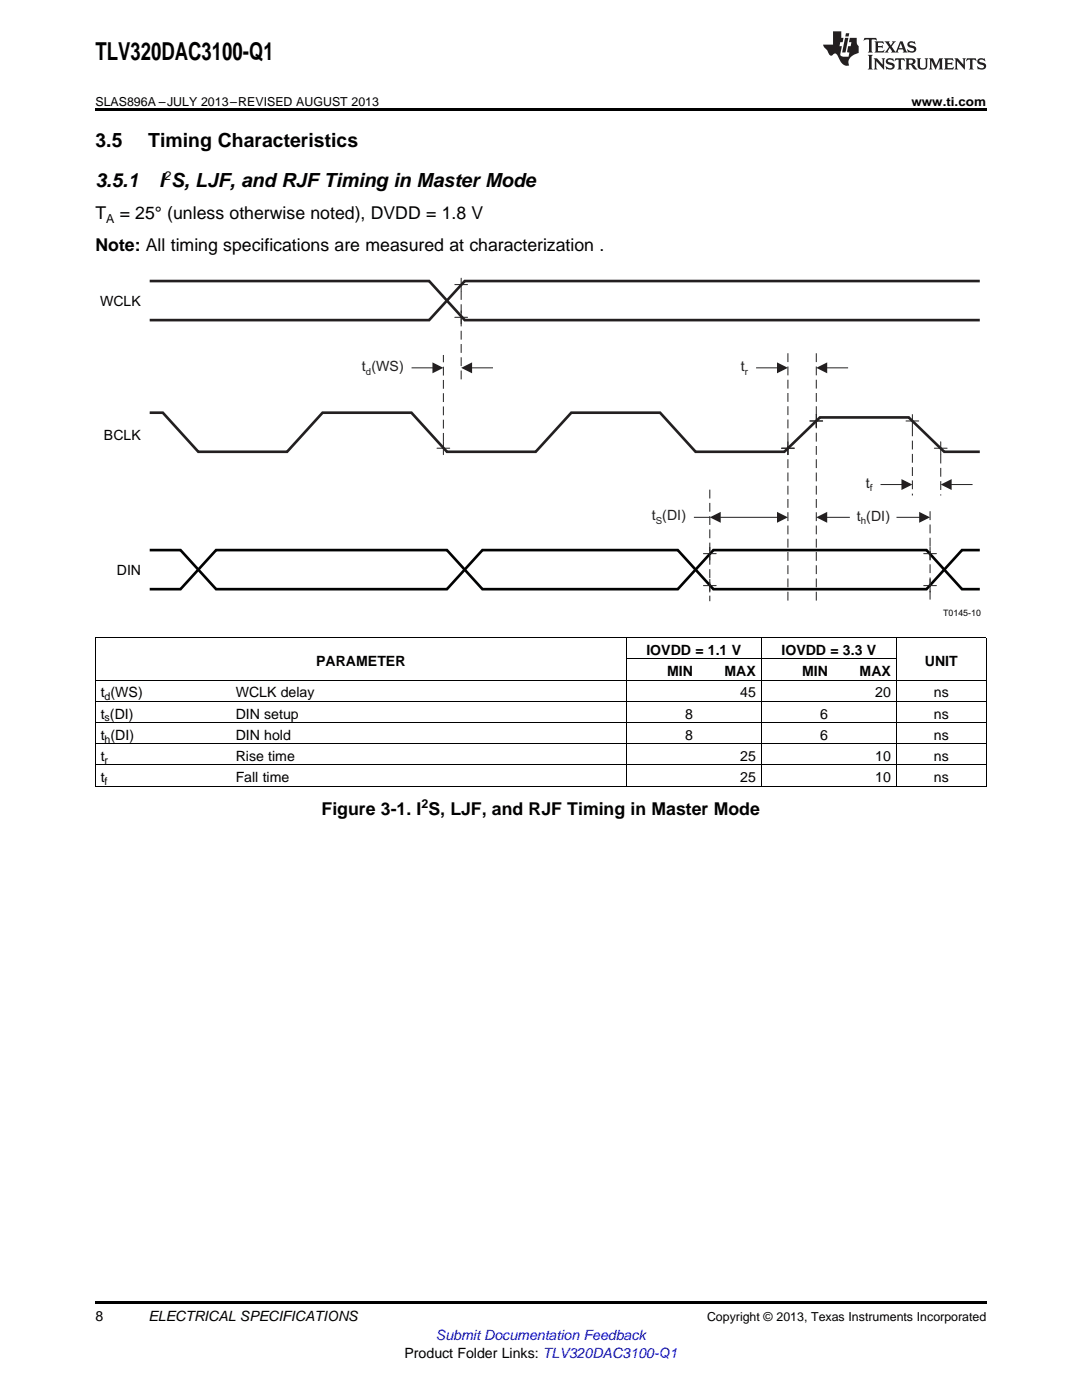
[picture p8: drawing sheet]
<svg xmlns="http://www.w3.org/2000/svg" width="216mm" height="279mm" viewBox="0 0 216 279" stroke-linecap="round" stroke-linejoin="round" font-family="sans-serif">
<path d="M19 259.7h177.8v.5h-177.8z" fill="#000"/>
<g fill="none" stroke="#000" stroke-width=".2">
<path d="M19 140h177.8M19 135.7h177.8M19 127.3h177.8M19.1 127.3v29.7M124.9 127.3v29.7M125 131.5h53.9M151.9 127.3v29.7M178.8 127.3v29.7M196.8 127.3v29.7M19 156.9h177.8M19 152.7h177.8M19 148.4h177.8"/>
<path d="M19 144.2h177.8"/>
</g>
<path d="M29.9 82.4h2.6l7.1 7.8h17.7l7.1-7.8h17.7l7.1 7.8h17.7l7.1-7.8h17.7l7.1 7.8h17.7l7.1-6.9h17.7l7.1 6.9h7.1" fill="none" stroke="#231f20" stroke-width=".53"/>
<path d="M29.9 117.6h6.1l7.1-7.8h46.1l7.1 7.8h38.9l7.1-7.8h42.6l7.1 7.8h3.5M29.9 109.8h6.1l7.1 7.8h46.1l7.1-7.8h38.9l7.1 7.8h42.6l7.1-7.8h3.5" fill="none" stroke="#010202" stroke-width=".53"/>
<g fill="none" stroke="#231f20" stroke-width=".2">
<path d="M90.8 63.3h2.5M92 62v2.6M87.2 89.5h2.5M88.5 88.2v2.5M155.9 89.5h2.6M157.2 88.2v2.5M161.6 84h2.6M162.9 82.7v2.6M140.4 110.5h2.5M140.4 116.9h2.5M141.6 109.2v2.6M141.6 115.6v2.6"/>
<path d="M143.7 103.2h11.5M184.3 110.5h2.6M184.3 116.9h2.6M185.6 109.2v2.6M185.6 115.6v2.6"/>
</g>
<path d="M92 58.1v17.9M157.2 70.5v49.5M162.9 70.5v49.5M88.5 88.2v-17.4M141.6 97.7v22.3M185.6 102v18" fill="none" stroke="#231f20" stroke-width=".2" stroke-dasharray="1.8 .9" stroke-linecap="butt"/>
<g fill="#231f20">
<path d="M155 102.2l2.2 1-2.2 1.1z"/>
<path d="M141.6 103.2l2.2-1v2.1z"/>
</g>
<path d="M178.9 103.2h4.6" fill="none" stroke="#231f20" stroke-width=".2"/>
<path d="M183.4 102.2l2.2 1-2.2 1.1z" fill="#231f20"/>
<path d="M164.9 103.2h4.7" fill="none" stroke="#231f20" stroke-width=".2"/>
<path d="M162.9 103.2l2.2-1v2.1z" fill="#231f20"/>
<path d="M82.1 73.4h4.3" fill="none" stroke="#231f20" stroke-width=".2"/>
<path d="M86.3 72.3l2.2 1.1-2.2 1.1z" fill="#231f20"/>
<path d="M94.1 73.4h4.3" fill="none" stroke="#231f20" stroke-width=".2"/>
<path d="M92 73.4l2.2-1.1v2.2z" fill="#231f20"/>
<path d="M90.8 56.8h2.5M92 55.5v2.6M150.9 73.4h4.3M155.9 89.5h2.6M157.2 88.2v2.5M161.6 84h2.6M162.9 82.7v2.6M180.8 84h2.5M182.1 82.7v2.6M186.4 89.5h2.6M187.7 88.2v2.5M138.5 103.2h3.1" fill="none" stroke="#231f20" stroke-width=".2"/>
<path d="M29.9 56.1h55.7l7.1 7.8h102.8M195.5 56.1h-102.8l-7.1 7.8h-55.7" fill="none" stroke="#231f20" stroke-width=".53"/>
<path d="M182.1 85.3v13.6M187.7 90.7v8.2" fill="none" stroke="#231f20" stroke-width=".2" stroke-dasharray="1.8 .9" stroke-linecap="butt"/>
<path d="M155 72.3l2.2 1.1-2.2 1.1z" fill="#231f20"/>
<path d="M175.7 96.7h4.3" fill="none" stroke="#231f20" stroke-width=".2"/>
<path d="M179.9 95.6l2.2 1.1-2.2 1.1z" fill="#231f20"/>
<path d="M164.9 73.4h4.3" fill="none" stroke="#231f20" stroke-width=".2"/>
<path d="M162.9 73.4l2.2-1.1v2.2z" fill="#231f20"/>
<path d="M189.8 96.7h4.3" fill="none" stroke="#231f20" stroke-width=".2"/>
<path d="M187.7 96.7l2.2-1.1v2.2z" fill="#231f20"/>
<path d="M19 21.6h177.8v.6h-177.8z" fill="#000"/>
<g fill="#231f20">
<path d="M172.5 7.6l-.1 .5 .4-.2h.6v.1v2.1l-.2 .4h.9l-.2-.4v-2.1l.1-.1h.5l.5 .2-.2-.5zM174.5 8.3l.2 .3v1.5l-.2 .4h1.8l.2-.6a1.04 1.04 0 0 1-1.3 .2v-.7h.6l.3 .2v-.6l-.3 .2h-.6v-.6l.8-.1 .4 .3-.2-.5zM176.5 8.3l.9 1.1-.9 1.1h.8l-.2-.2 .4-.7 .5 .7-.2 .2h1.5l-.2-.2 .2-.4h.9l.1 .4-.2 .2h1l-.3-.3-.7-1.9h-.5l-.9 2-.8-1 .9-1h-.8l.1 .3-.4 .5-.3-.6 .1-.2zM179.7 8.6l.4 1h-.7zM181.3 8.4a.63 .63 0 0 0-.2 .7 .63 .63 0 0 0 .6 .4l.6 .2 .1 .2a.75 .75 0 0 1-.7 .4 .75 .75 0 0 1-.6-.5l.1 .7 .1-.1a1.11 1.11 0 0 0 1.5-.6 1.13 1.13 0 0 0-1.2-.8l-.1-.4a1.04 1.04 0 0 1 1.2 .2l-.2-.5-.2 .1-.4-.2zM173.2 10.9l.2 .4v2.2l-.2 .4h1l-.3-.4v-2.2l.3-.4zM174.3 11.6l.3 .4v1.5l-.3 .4h.8l-.2-.4v-1.3l1.5 1.7v-1.9l.2-.4h-.7l.2 .4v.9l-1.1-1.3zM177 11.8a.62 .62 0 0 0-.2 .7 .62 .62 0 0 0 .6 .4l.6 .1 .1 .3a.76 .76 0 0 1-.7 .3 .76 .76 0 0 1-.7-.4l.2 .7 .1-.1a1.11 1.11 0 0 0 1.5-.6 1.13 1.13 0 0 0-1.2-.8l-.1-.4a1.04 1.04 0 0 1 1.2 .2l-.2-.6-.2 .1-.5-.1zM178.7 11.6l-.2 .6a.61 .61 0 0 1 .8-.3v1.6l-.2 .4h.9l-.2-.4v-1.6a.63 .63 0 0 1 .7 .3l-.1-.6zM180.6 11.6l.3 .4v1.5l-.3 .4h1l-.2-.2-.1-.8 .6 .2a.76 .76 0 0 0 1.2 .7l-1-1a.58 .58 0 0 0 .6-.5 .58 .58 0 0 0-.5-.6zM181.4 11.9h.1a.45 .45 0 0 1 .5 .1 .45 .45 0 0 1 .1 .5l-.8 .2zM182.9 11.6l.2 .2a2.17 2.17 0 0 0 .3 1.9 .99 .99 0 0 0 1.6-.6v-1.1l.2-.4h-.7l.2 .2a1.92 1.92 0 0 1-.2 1.8 .6 .6 0 0 1-.9-.5v-1.1l.2-.4zM185.4 11.6l.2 .4v1.5l-.2 .4h.7l-.2-.4v-1.4l.8 1.8 .8-1.8v1.4l-.2 .4h.9l-.2-.4v-1.5l.2-.4h-.8l-.6 1.5-.6-1.5zM188.4 11.6l.2 .4v1.5l-.2 .4h1.8l.1-.6a1.04 1.04 0 0 1-1.2 .1v-.6h.5l.4 .2v-.6l-.4 .2h-.5v-.7h.8l.3 .3-.1-.6zM190.5 11.6l.2 .4v1.5l-.2 .4h.7l-.2-.4v-1.3l1.5 1.7v-1.9l.2-.4h-.7l.2 .4v.9l-1.1-1.3zM192.9 11.6l-.1 .6a.61 .61 0 0 1 .7-.3l.1 1.6-.3 .4h1l-.3-.4 .1-1.6a.63 .63 0 0 1 .7 .3l-.1-.6zM195.2 11.8a.62 .62 0 0 0-.2 .7 .62 .62 0 0 0 .6 .4l.6 .1 .1 .3a.76 .76 0 0 1-.7 .3 .76 .76 0 0 1-.6-.4l.1 .7 .1-.1a1.11 1.11 0 0 0 1.6-.6 1.13 1.13 0 0 0-1.3-.8l-.1-.4a1.04 1.04 0 0 1 1.2 .2l-.1-.6-.2 .1-.5-.1z"/>
<path d="M166.2 6.3v2.6h-1.9v.4l.8 .9a.91 .91 0 0 0 1 .8 .56 .56 0 0 1 .5-.3 .56 .56 0 0 1 .5 .3l.4 .8a1.53 1.53 0 0 0 1.9 1.2 1.54 1.54 0 0 1 1-2.1l.9-.3v-1.4a1.52 1.52 0 0 1-.4-1.6h-1.3l-.2 .8h.5l-.2 .8h-.5l-.1 1v.2l.4 .1-.2 .8a1.93 1.93 0 0 1-1.6-.3l.3-1.8h-.5l.2-.8h.4l.2-.8h-.4v-1.3zM168.6 7.6l-.6 2.9h.7l.6-2.9zM168.8 6.6l-.1 .7h.6l.2-.7z"/>
</g>
<text font-size="4.9" x="19" y="12">TLV320DAC3100-Q1</text>
<g font-size="3.9">
<text x="19" y="29.3">3.5</text>
<text x="29.6" y="29.3">Timing Characteristics</text>
<text x="19" y="37.4">3.5.1</text>
<text x="31.7" y="37.4">I S, LJF, and RJF Timing in Master Mode</text>
</g>
<g font-size="3.5">
<text x="19" y="43.7">T</text>
<text x="23.9" y="43.7">= 25° (unless otherwise noted), DVDD = 1.8 V</text>
<text x="19" y="50.1">Note: All timing specifications are measured at characterization .</text>
<text x="64.2" y="162.6">Figure 3-1. I S, LJF, and RJF Timing in Master Mode</text>
</g>
<g font-size="2.8" fill="#010202">
<text x="20" y="61">WCLK</text>
<text x="20.8" y="87.8">BCLK</text>
<text x="23.3" y="114.7">DIN</text>
</g>
<g font-size="2.8" fill="#231f20">
<text x="72.2" y="74">t (WS)</text>
<text x="147.8" y="74">t</text>
<text x="172.8" y="97.3">t</text>
<text x="130.1" y="103.9">t (DI)</text>
<text x="171" y="103.9">t (DI)</text>
</g>
<g font-size="2.8">
<text x="129" y="130.7">IOVDD = 1.1 V</text>
<text x="155.9" y="130.7">IOVDD = 3.3 V</text>
<text x="63.1" y="132.8">PARAMETER</text>
<text x="133.1" y="134.9">MIN</text>
<text x="144.6" y="134.9">MAX</text>
<text x="160.1" y="134.9">MIN</text>
<text x="171.5" y="134.9">MAX</text>
<text x="184.5" y="132.8">UNIT</text>
<text x="20.1" y="139.2">t (WS)</text>
<text x="20.1" y="143.4">t (DI)</text>
<text x="47" y="139.2">WCLK delay</text>
<text x="47" y="143.4">DIN setup</text>
<text x="136.7" y="143.4">8</text>
<text x="147.7" y="139.2">45</text>
<text x="163.7" y="143.4">6</text>
<text x="174.7" y="139.2">20</text>
<text x="186.3" y="139.2">ns</text>
<text x="186.3" y="143.4">ns</text>
<text x="20.1" y="147.6">t (DI)</text>
<text x="47" y="147.6">DIN hold</text>
<text x="136.7" y="147.6">8</text>
<text x="163.7" y="147.6">6</text>
<text x="186.3" y="147.6">ns</text>
<text x="20.1" y="151.9">t</text>
<text x="47" y="151.9">Rise time</text>
<text x="147.7" y="151.9">25</text>
<text x="174.7" y="151.9">10</text>
<text x="186.3" y="151.9">ns</text>
<text x="20.1" y="156.1">t</text>
<text x="47" y="156.1">Fall time</text>
<text x="147.7" y="156.1">25</text>
<text x="174.7" y="156.1">10</text>
<text x="186.3" y="156.1">ns</text>
<text x="19" y="263.6">8</text>
<text x="29.6" y="263.6">ELECTRICAL SPECIFICATIONS</text>
<text x="80.7" y="270.9">Product Folder Links: TLV320DAC3100-Q1</text>
</g>
<text font-size="2.8" fill="#00f" x="87" y="267.4">Submit Documentation Feedback</text>
<g font-size="2.5">
<text x="19" y="21.1">SLAS896A –JULY 2013–REVISED AUGUST 2013</text>
<text x="181.9" y="21.1">www.ti.com</text>
<text x="32.8" y="35.8">2</text>
<text x="21.2" y="44.4">A</text>
<text x="84.1" y="161.2">2</text>
<text x="141.1" y="263.6">Copyright © 2013, Texas Instruments Incorporated</text>
</g>
<g font-size="2.1">
<text x="20.9" y="139.7">d</text>
<text x="20.9" y="144">s</text>
<text x="20.9" y="148.2">h</text>
<text x="20.9" y="152.4">r</text>
<text x="20.9" y="156.7">f</text>
</g>
<g font-size="1.9" fill="#231f20">
<text x="73" y="74.8">d</text>
<text x="148.6" y="74.8">r</text>
<text x="173.6" y="98.1">f</text>
<text x="130.9" y="104.6">S</text>
<text x="171.8" y="104.7">h</text>
</g>
<text font-size="1.8" fill="#010202" x="188.2" y="122.9">T0145-10</text>
</svg>
